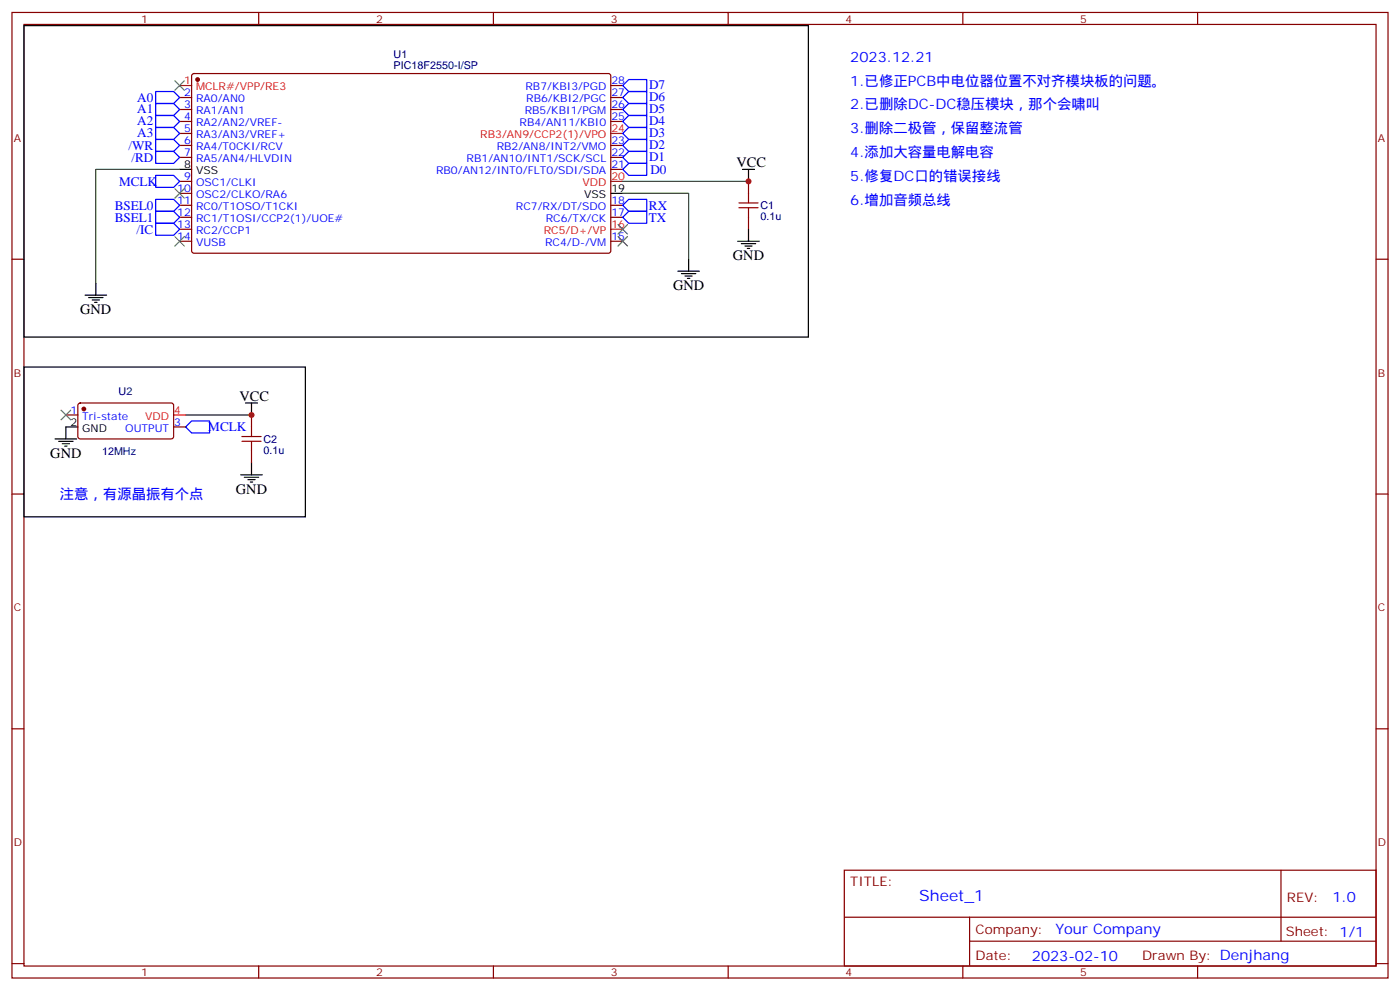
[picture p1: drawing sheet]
<svg xmlns="http://www.w3.org/2000/svg" width="412mm" height="292mm" viewBox="0 0 412 292" stroke-linecap="round" stroke-linejoin="round" font-family="sans-serif">
<g fill="none" stroke="#870000" stroke-width=".35">
<path d="M3.5 3.7h405.4v284.3h-405.4zM7.1 7.2h398.2v277.3h-398.2zM76.2 3.7v3.5M145.3 3.7v3.5M214.5 3.7v3.5M283.6 3.7v3.5M352.8 3.7v3.5M52.9 28.7h3.5M52.9 32.2h3.5M52.9 35.8h3.5M52.9 39.3h3.5M56.7 21.9l.4-.2h122.4l.4 .7v51.7l-.7 .5-122.3-.1-.5-.6v-51.5z"/>
<path d="M179.9 25.2h3.5M179.9 28.7h3.5M179.9 32.2h3.5M179.9 35.8h3.5M52.9 42.8h3.5M52.9 46.4h3.5M52.9 56.9h3.5M52.9 53.4h3.5M179.9 42.8h3.5M179.9 46.4h3.5M179.9 49.9h3.5M220.5 53.4v3.5"/>
<path d="M3.5 76.3h3.6M52.9 60.5h3.5M52.9 64h3.5M52.9 71h3.5M52.9 67.5h3.5M179.9 60.5h3.5M179.9 64h3.5M179.9 71h3.5M220.5 64v3.5M405.3 76.3h3.6M23.2 118.9l.4-.2h27.1l.5 .7-.1 9.4-.7 .5-27-.1-.5-.6v-9.2zM19.4 122.2h3.5"/>
<path d="M51.2 125.7h3.5M74.1 122.2v3.5M74.1 132.8v3.5M3.5 145.5h3.6M405.3 145.5h3.6M3.5 214.6h3.6M405.3 214.6h3.6M248.7 256.3h156.6v28.2h-156.6zM377.3 256.3v20.9M248.7 270.1h156.5M285.6 277.2h119.6M285.6 270.1v14.1"/>
<path d="M3.5 283.8h3.6M76.2 284.5v3.5M145.3 284.5v3.5M214.5 284.5v3.5M283.6 284.5v3.5M352.8 284.5v3.5M405.3 283.8h3.6"/>
</g>
<path d="M52.9 25.2h3.5M179.9 39.3h3.5M179.9 53.4h3.5M179.9 67.5h3.5M51.2 122.2h3.5" fill="none" stroke="#f00" stroke-width=".35"/>
<g fill="none" stroke="#000" stroke-width=".35">
<path d="M7.1 7.5h231v91.8h-231zM52.9 49.9h3.5M179.9 56.9h3.5M218.7 49.9h3.5M220.5 49.9v3.5M199.7 79.9h6.3M202.8 76.3v3.6M217.3 71h6.4M218.4 71.8h4.2M219.4 72.5h2.1M220.1 73.2h.7M220.5 67.5v3.5"/>
<path d="M25 86.9h6.4M26.1 87.6h4.2M27.2 88.3h2.1M27.9 89h.7M28.2 83.4v3.5M200.7 80.6h4.3M201.8 81.3h2.1M202.5 82h.7M7.1 108.1h82.9v44.1h-82.9zM72.3 118.7h3.5M74.1 118.7v3.5M16.2 129.3h6.4"/>
<path d="M17.3 130h4.2M18.3 130.7h2.2M19 131.4h.8M22.9 125.7h-3.5v3.6M70.9 139.8h6.4M74.1 136.3v3.5M72 140.5h4.2M73 141.3h2.1M73.7 142h.7"/>
</g>
<g fill="#870000" stroke="#870000" stroke-width=".35">
<circle cx="58.2" cy="23.4" r=".53"/>
<circle cx="24.7" cy="120.4" r=".53"/>
</g>
<path d="M51.5 23.8l2.8 2.8M54.3 23.8l-2.8 2.8M51.5 55.5l2.8 2.8M54.3 55.5l-2.8 2.8M51.5 69.6l2.8 2.9M54.3 69.6l-2.8 2.9M182 69.6l2.9 2.9M182 66.1l2.9 2.8M184.9 69.6l-2.9 2.9M184.9 66.1l-2.9 2.8M18 120.8l2.8 2.8M20.8 120.8l-2.8 2.8" fill="none" stroke="#3c3" stroke-width=".35"/>
<g fill="none" stroke="#00f" stroke-width=".35">
<path d="M45.9 27h5.3l1.7 1.7-1.7 1.8h-5.3zM45.9 30.5h5.3l1.7 1.7-1.7 1.8h-5.3zM45.9 34h5.3l1.7 1.8-1.7 1.7h-5.3zM45.9 37.5h5.3l1.7 1.8-1.7 1.8h-5.3zM185.2 37.5h5.3v3.6h-5.3l-1.8-1.8zM185.2 34h5.3v3.5h-5.3l-1.8-1.7zM185.2 30.5h5.3v3.5h-5.3l-1.8-1.8zM185.2 27h5.3v3.5h-5.3l-1.8-1.8zM185.2 23.4h5.3v3.6h-5.3l-1.8-1.8zM45.9 41.1h5.3l1.7 1.7-1.7 1.8h-5.3zM45.9 44.6h5.3l1.7 1.8-1.7 1.7h-5.3zM45.9 58.7h5.3l1.7 1.8-1.7 1.7h-5.3z"/>
<path d="M45.9 51.6h5.3l1.7 1.8-1.7 1.8h-5.3zM185.2 48.1h5.3v3.5h-5.3l-1.8-1.7zM185.2 44.6h5.3v3.5h-5.3l-1.8-1.7zM185.2 41.1h5.3v3.5h-5.3l-1.8-1.8zM45.9 62.2h5.3l1.7 1.8-1.7 1.8h-5.3zM45.9 65.8h5.3l1.7 1.7-1.7 1.8h-5.3zM183.4 64l1.8-1.8h5.3v3.6h-5.3zM183.4 60.5l1.8-1.8h5.3v3.5h-5.3zM54.7 125.7l1.7-1.7h5.3v3.5h-5.3z"/>
</g>
<path d="M52.9 49.9h-24.7v33.5M183.4 56.9h19.4v19.4M183.4 53.4h37.1M54.7 122.2h19.4" fill="none" stroke="#008700" stroke-width=".35"/>
<path d="M217.7 59.8h5.6M220.5 56.9v2.9M217.7 61.2h5.6M220.5 61.2v2.8M71.3 128.6h5.6M71.3 130h5.6M74.1 125.7v2.9M74.1 130v2.8" fill="none" stroke="#a10000" stroke-width=".35"/>
<g fill="#c00">
<circle cx="220.5" cy="53.4" r=".88"/>
<circle cx="74.1" cy="122.2" r=".88"/>
</g>
<text font-size="4.6" fill="#00f" x="270.8" y="265.3">Sheet_1</text>
<g font-size="4.2" fill="#00f">
<text x="250.5" y="18.1">2023.12.21</text>
<text x="250.5" y="25.2">1.已修正PCB中电位器位置不对齐模块板的问题。</text>
<text x="250.5" y="32.2">2.已删除DC-DC稳压模块，那个会啸叫</text>
<text x="250.5" y="39.3">3.删除二极管，保留整流管</text>
<text x="250.5" y="46.4">4.添加大容量电解电容</text>
<text x="250.5" y="53.4">5.修复DC口的错误接线</text>
<text x="250.5" y="60.5">6.增加音频总线</text>
<text x="17.6" y="146.9">注意，有源晶振有个点</text>
<text x="392.5" y="265.5">1.0</text>
<text x="310.9" y="275.1">Your Company</text>
<text x="304" y="282.9">2023-02-10</text>
</g>
<g font-size="4.2">
<text x="217" y="49.2">VCC</text>
<text x="215.9" y="76.7">GND</text>
<text x="198.3" y="85.5">GND</text>
<text x="23.6" y="92.6">GND</text>
<text x="70.6" y="118">VCC</text>
<text x="14.8" y="134.9">GND</text>
<text x="69.5" y="145.5">GND</text>
</g>
<g font-size="3.9" fill="#00f">
<text x="40.4" y="30">A0</text>
<text x="191.2" y="29.9">D6</text>
<text x="191.2" y="26.4">D7</text>
<text x="40.4" y="33.4">A1</text>
<text x="191.2" y="33.4">D5</text>
<text x="40.4" y="36.9">A2</text>
<text x="40.4" y="40.5">A3</text>
<text x="191.2" y="40.5">D3</text>
<text x="191.2" y="36.9">D4</text>
<text x="37.9" y="44.1">/WR</text>
<text x="38.7" y="47.6">/RD</text>
<text x="191.2" y="47.5">D1</text>
<text x="191.2" y="44">D2</text>
<text x="191.6" y="51.2">D0</text>
<text x="35.1" y="54.7">MCLK</text>
<text x="33.8" y="61.7">BSEL0</text>
<text x="33.8" y="65.2">BSEL1</text>
<text x="191.1" y="65.2">TX</text>
<text x="191.1" y="61.7">RX</text>
<text x="40.2" y="68.8">/IC</text>
<text x="61.4" y="127">MCLK</text>
</g>
<g font-size="3.9" fill="#800">
<text x="250.5" y="260.8">TITLE:</text>
<text x="379.1" y="265.5">REV:</text>
<text x="287.4" y="275">Company:</text>
<text x="378.7" y="275.7">Sheet: 1/1</text>
<text x="287.4" y="282.7">Date:</text>
<text x="336.4" y="282.8">Drawn By: Denjhang</text>
</g>
<g font-size="3.2" fill="#800">
<text x="41.6" y="6.7">1</text>
<text x="110.8" y="6.7">2</text>
<text x="179.9" y="6.7">3</text>
<text x="249.1" y="6.7">4</text>
<text x="318.2" y="6.7">5</text>
<text x="4.1" y="41.8">A</text>
<text x="405.9" y="41.8">A</text>
<text x="4.1" y="110.9">B</text>
<text x="405.9" y="110.9">B</text>
<text x="4.1" y="180.1">C</text>
<text x="405.9" y="180.1">C</text>
<text x="4.1" y="249.2">D</text>
<text x="405.9" y="249.2">D</text>
<text x="41.6" y="287.5">1</text>
<text x="110.8" y="287.5">2</text>
<text x="179.9" y="287.5">3</text>
<text x="249.1" y="287.5">4</text>
<text x="318.2" y="287.5">5</text>
</g>
<g font-size="3.2" fill="#000080">
<text x="116" y="17.2">U1</text>
<text x="116" y="20.5">PIC18F2550-I/SP</text>
<text x="224" y="64.8">0.1u</text>
<text x="224" y="61.6">C1</text>
<text x="34.9" y="116.3">U2</text>
<text x="77.6" y="130.4">C2</text>
<text x="30.1" y="133.9">12MHz</text>
<text x="77.6" y="133.6">0.1u</text>
</g>
<g font-size="3.2" fill="#00f">
<text x="54.3" y="28.4">2</text>
<text x="154.8" y="26.6">RB7/KBI3/PGD</text>
<text x="180.1" y="24.8">28</text>
<text x="180.1" y="28.4">27</text>
<text x="54.3" y="35.4">4</text>
<text x="54.3" y="31.9">3</text>
<text x="57.7" y="33.7">RA1/AN1</text>
<text x="57.7" y="30.1">RA0/AN0</text>
<text x="154.6" y="33.7">RB5/KBI1/PGM</text>
<text x="155" y="30.1">RB6/KBI2/PGC</text>
<text x="180.1" y="31.9">26</text>
<text x="180.1" y="35.4">25</text>
<text x="54.3" y="38.9">5</text>
<text x="57.7" y="40.7">RA3/AN3/VREF+</text>
<text x="57.7" y="37.2">RA2/AN2/VREF-</text>
<text x="153" y="37.2">RB4/AN11/KBI0</text>
<text x="54.3" y="46">7</text>
<text x="54.3" y="42.5">6</text>
<text x="57.7" y="47.8">RA5/AN4/HLVDIN</text>
<text x="57.7" y="44.2">RA4/T0CKI/RCV</text>
<text x="137.5" y="47.8">RB1/AN10/INT1/SCK/SCL</text>
<text x="146.3" y="44.2">RB2/AN8/INT2/VMO</text>
<text x="180.1" y="42.5">23</text>
<text x="180.1" y="46">22</text>
<text x="54.3" y="53.1">9</text>
<text x="128.5" y="51.3">RB0/AN12/INT0/FLT0/SDI/SDA</text>
<text x="180.1" y="49.5">21</text>
<text x="52.2" y="56.6">10</text>
<text x="57.7" y="58.3">OSC2/CLKO/RA6</text>
<text x="57.7" y="54.8">OSC1/CLKI</text>
<text x="52.2" y="63.6">12</text>
<text x="52.2" y="60.1">11</text>
<text x="57.7" y="65.4">RC1/T1OSI/CCP2(1)/UOE#</text>
<text x="57.7" y="61.9">RC0/T1OSO/T1CKI</text>
<text x="152" y="61.9">RC7/RX/DT/SDO</text>
<text x="160.7" y="65.4">RC6/TX/CK</text>
<text x="180.1" y="60.1">18</text>
<text x="180.1" y="63.6">17</text>
<text x="52.2" y="70.7">14</text>
<text x="52.2" y="67.2">13</text>
<text x="57.7" y="68.9">RC2/CCP1</text>
<text x="180.1" y="70.7">15</text>
<text x="57.7" y="72.5">VUSB</text>
<text x="160.6" y="72.5">RC4/D-/VM</text>
<text x="20.7" y="121.8">1</text>
<text x="24.2" y="123.6">Tri-state</text>
<text x="51.3" y="125.4">3</text>
<text x="36.9" y="127.1">OUTPUT</text>
</g>
<g font-size="3.2" fill="#f00">
<text x="54.3" y="24.8">1</text>
<text x="57.7" y="26.6">MCLR#/VPP/RE3</text>
<text x="141.5" y="40.7">RB3/AN9/CCP2(1)/VPO</text>
<text x="180.1" y="38.9">24</text>
<text x="180.1" y="53.1">20</text>
<text x="171.6" y="54.8">VDD</text>
<text x="160.2" y="68.9">RC5/D+/VP</text>
<text x="180.1" y="67.2">16</text>
<text x="42.8" y="123.6">VDD</text>
<text x="51.3" y="121.8">4</text>
</g>
<g font-size="3.2">
<text x="54.3" y="49.5">8</text>
<text x="57.7" y="51.3">VSS</text>
<text x="172.1" y="58.3">VSS</text>
<text x="180.1" y="56.6">19</text>
<text x="20.7" y="125.4">2</text>
<text x="24.2" y="127.1">GND</text>
</g>
</svg>
